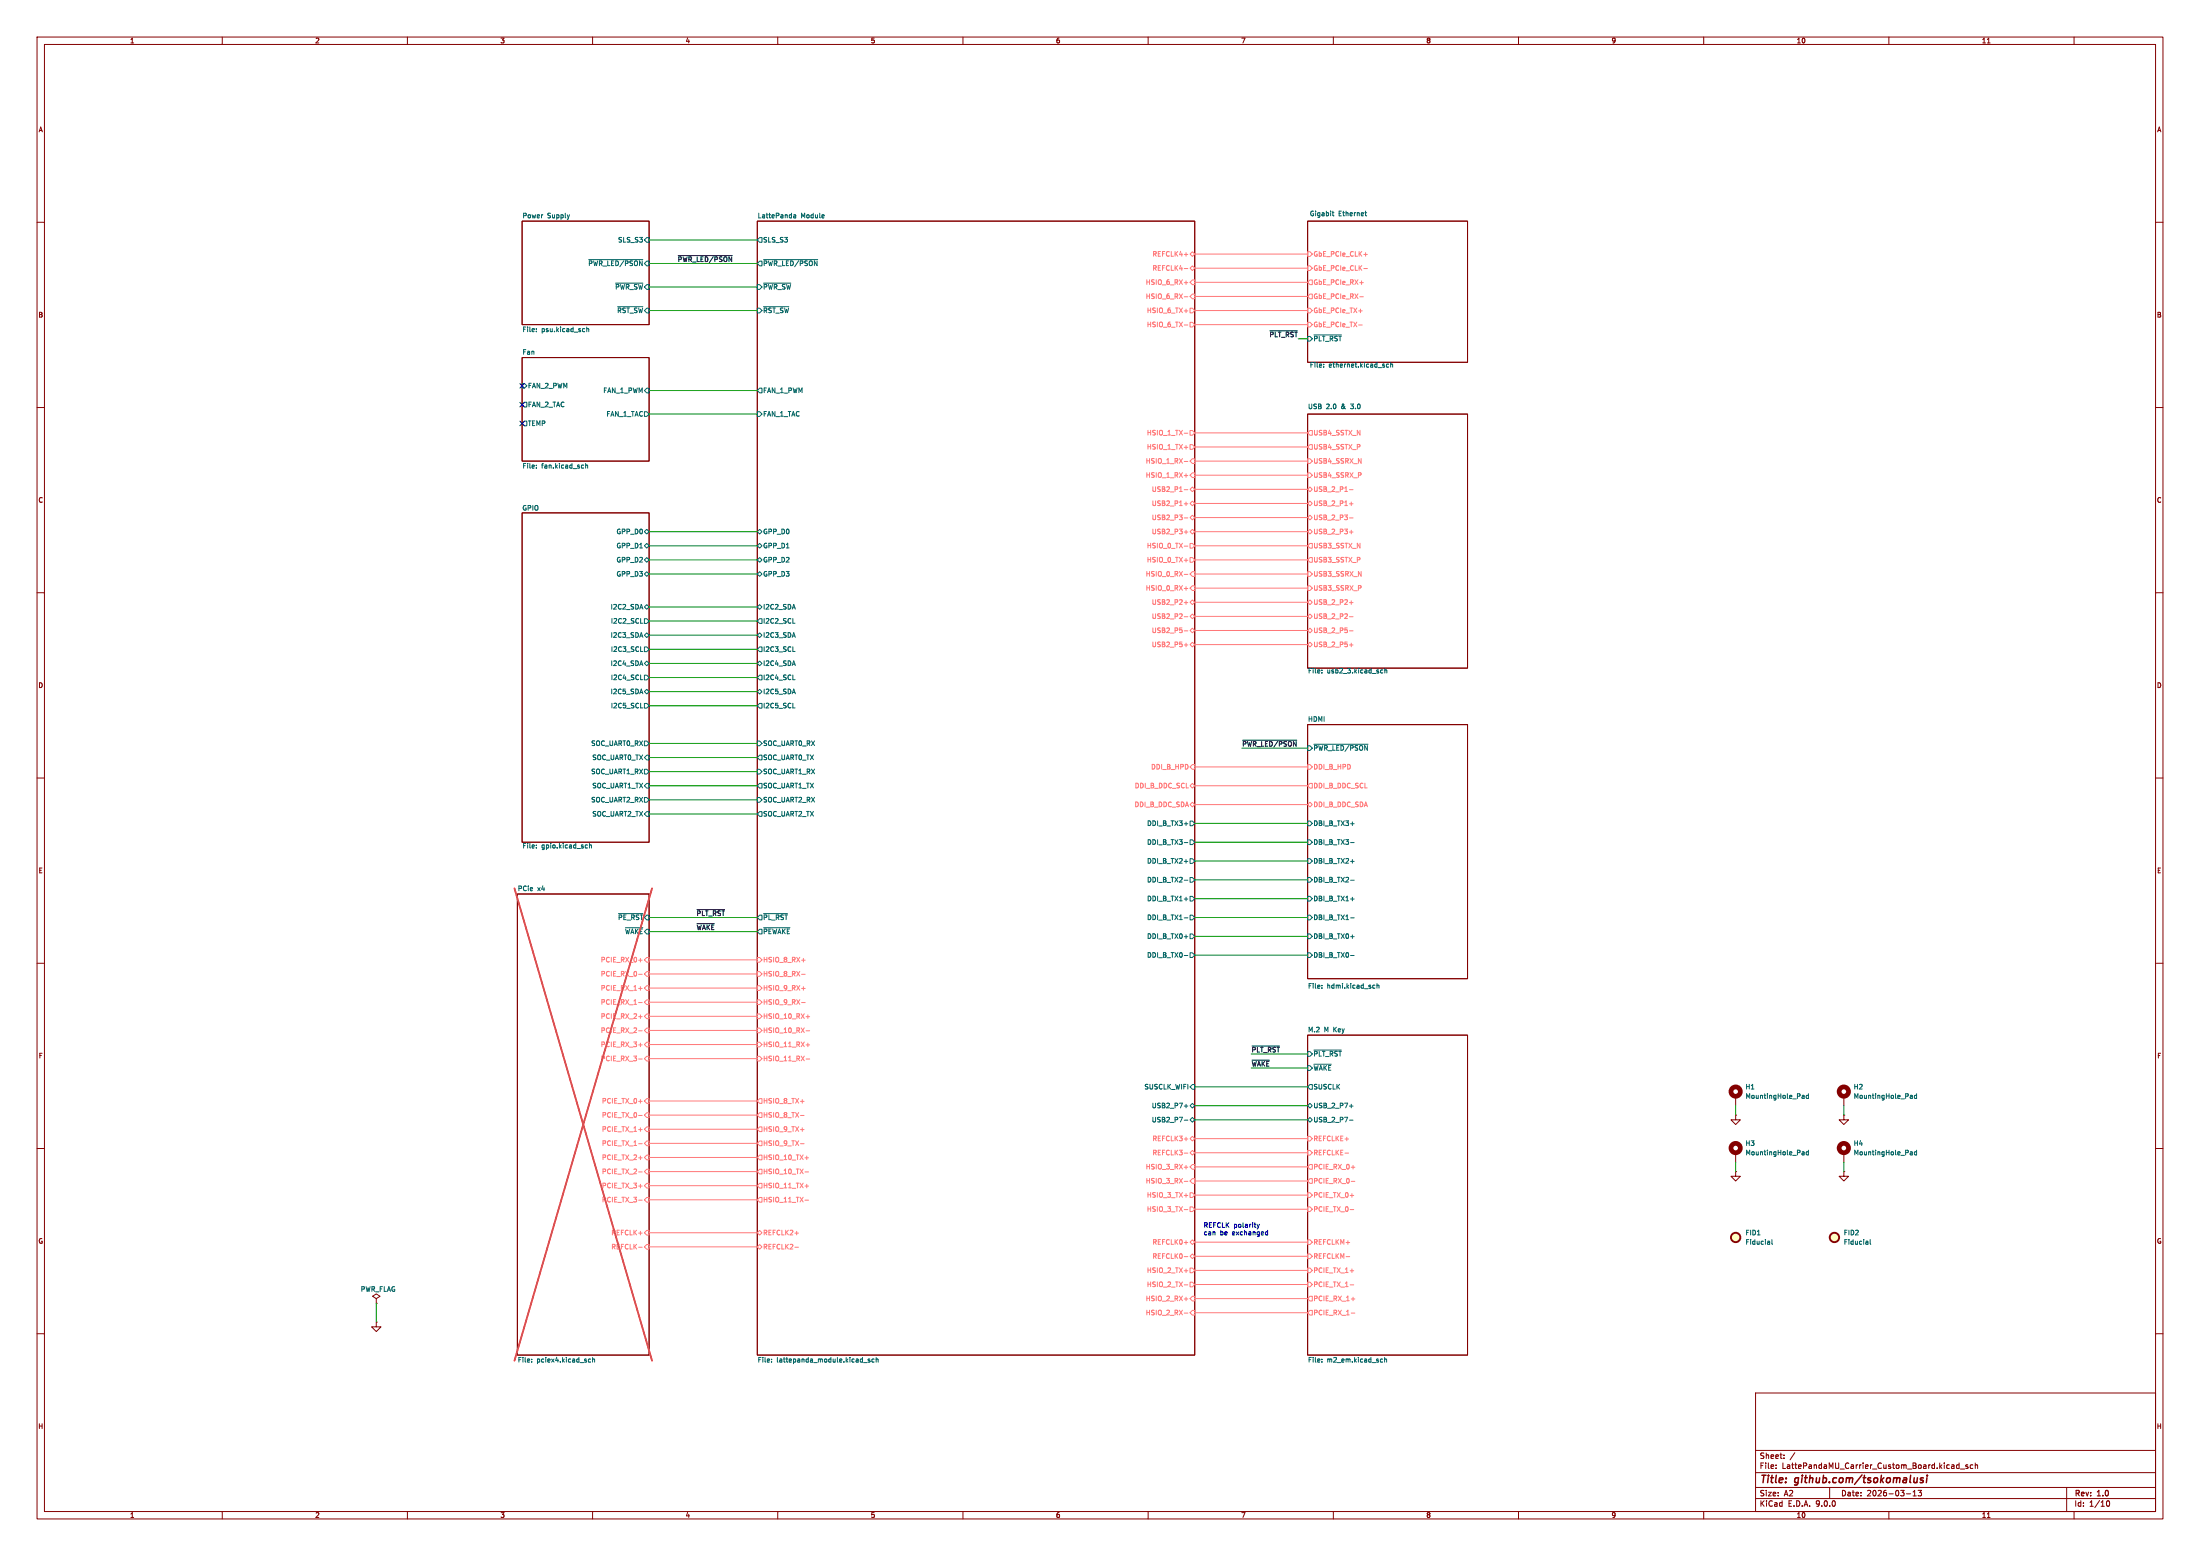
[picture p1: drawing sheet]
(kicad_sch
 (version 20250114)
 (generator "eeschema")
 (generator_version "9.0")
 (paper "A2")
 (title_block
  (title "github.com/tsokomalusi")
  (date "2026-03-13")
  (rev "1.0"))
 (lib_symbols
  (symbol "Mechanical:Fiducial" (exclude_from_sim yes) (in_bom no) (on_board yes)
   (property "Reference" "FID" (at 0 5.08 0) (effects (font (size 1.27 1.27))))
   (property "Value" "Fiducial" (at 0 3.175 0) (effects (font (size 1.27 1.27))))
   (property "Footprint" "" (at 0 0 0) (effects (font (size 1.27 1.27)) (hide yes)))
   (property "Datasheet" "~" (at 0 0 0) (effects (font (size 1.27 1.27)) (hide yes)))
   (property "Description" "Fiducial Marker" (at 0 0 0) (effects (font (size 1.27 1.27)) (hide yes)))
   (symbol "Fiducial_0_1"
    (circle (center 0 0) (radius 1.27) (stroke (width 0.508) (type default)) (fill (type background))))
   (embedded_fonts no))
  (symbol "Mechanical:MountingHole_Pad"
   (pin_numbers (hide yes))
   (pin_names
    (offset 1.016) (hide yes)) (exclude_from_sim yes) (in_bom no) (on_board yes)
   (property "Reference" "H" (at 0 6.35 0) (effects (font (size 1.27 1.27))))
   (property "Value" "MountingHole_Pad" (at 0 4.445 0) (effects (font (size 1.27 1.27))))
   (property "Footprint" "" (at 0 0 0) (effects (font (size 1.27 1.27)) (hide yes)))
   (property "Datasheet" "~" (at 0 0 0) (effects (font (size 1.27 1.27)) (hide yes)))
   (property "Description" "Mounting Hole with connection" (at 0 0 0) (effects (font (size 1.27 1.27)) (hide yes)))
   (symbol "MountingHole_Pad_0_1"
    (circle (center 0 1.27) (radius 1.27) (stroke (width 1.27) (type default)) (fill (type none))))
   (symbol "MountingHole_Pad_1_1"
    (pin input line (at 0 -2.54 90) (length 2.54) (name "1" (effects (font (size 1.27 1.27)))) (number "1" (effects (font (size 1.27 1.27))))))
   (embedded_fonts no))
  (symbol "power:GND"
   (power)
   (pin_numbers (hide yes))
   (pin_names
    (offset 0) (hide yes)) (exclude_from_sim no) (in_bom yes) (on_board yes)
   (property "Reference" "#PWR" (at 0 -6.35 0) (effects (font (size 1.27 1.27)) (hide yes)))
   (property "Value" "GND" (at 0 -3.81 0) (effects (font (size 1.27 1.27))))
   (property "Footprint" "" (at 0 0 0) (effects (font (size 1.27 1.27)) (hide yes)))
   (property "Datasheet" "" (at 0 0 0) (effects (font (size 1.27 1.27)) (hide yes)))
   (property "Description" "Power symbol creates a global label with name \"GND\" , ground" (at 0 0 0) (effects (font (size 1.27 1.27)) (hide yes)))
   (symbol "GND_0_1"
    (polyline (pts (xy 0 0) (xy 0 -1.27) (xy 1.27 -1.27) (xy 0 -2.54) (xy -1.27 -1.27) (xy 0 -1.27)) (stroke (width 0) (type default)) (fill (type none))))
   (symbol "GND_1_1"
    (pin power_in line (at 0 0 270) (length 0) (name "~" (effects (font (size 1.27 1.27)))) (number "1" (effects (font (size 1.27 1.27))))))
   (embedded_fonts no))
  (symbol "power:PWR_FLAG"
   (power)
   (pin_numbers (hide yes))
   (pin_names
    (offset 0) (hide yes)) (exclude_from_sim no) (in_bom yes) (on_board yes)
   (property "Reference" "#FLG" (at 0 1.905 0) (effects (font (size 1.27 1.27)) (hide yes)))
   (property "Value" "PWR_FLAG" (at 0 3.81 0) (effects (font (size 1.27 1.27))))
   (property "Footprint" "" (at 0 0 0) (effects (font (size 1.27 1.27)) (hide yes)))
   (property "Datasheet" "~" (at 0 0 0) (effects (font (size 1.27 1.27)) (hide yes)))
   (property "Description" "Special symbol for telling ERC where power comes from" (at 0 0 0) (effects (font (size 1.27 1.27)) (hide yes)))
   (symbol "PWR_FLAG_0_0"
    (pin power_out line (at 0 0 90) (length 0) (name "~" (effects (font (size 1.27 1.27)))) (number "1" (effects (font (size 1.27 1.27))))))
   (symbol "PWR_FLAG_0_1"
    (polyline (pts (xy 0 0) (xy 0 1.27) (xy -1.016 1.905) (xy 0 2.54) (xy 1.016 1.905) (xy 0 1.27)) (stroke (width 0) (type default)) (fill (type none))))
   (embedded_fonts no)))
 (text "REFCLK polarity \ncan be exchanged "
  (exclude_from_sim no)
  (at 324.866 333.756 0)
  (effects (font (size 1.27 1.27)) (justify left bottom)))
 (no_connect
  (at 140.97 104.14))
 (no_connect
  (at 140.97 109.22))
 (no_connect
  (at 140.97 114.3))
 (wire
  (pts (xy 322.58 68.58) (xy 353.06 68.58))
  (stroke (width 0) (type default)))
 (wire
  (pts (xy 175.26 64.77) (xy 204.47 64.77))
  (stroke (width 0) (type default)))
 (wire
  (pts (xy 322.58 162.56) (xy 353.06 162.56))
  (stroke (width 0) (type default)))
 (wire
  (pts (xy 322.58 227.33) (xy 353.06 227.33))
  (stroke (width 0) (type default)))
 (wire
  (pts (xy 335.28 201.93) (xy 353.06 201.93))
  (stroke (width 0) (type default)))
 (wire
  (pts (xy 322.58 307.34) (xy 353.06 307.34))
  (stroke (width 0) (type default)))
 (wire
  (pts (xy 175.26 167.64) (xy 204.47 167.64))
  (stroke (width 0) (type default)))
 (wire
  (pts (xy 468.63 313.69) (xy 468.63 316.23))
  (stroke (width 0) (type default)))
 (wire
  (pts (xy 322.58 326.39) (xy 353.06 326.39))
  (stroke (width 0) (type default)))
 (wire
  (pts (xy 175.26 300.99) (xy 204.47 300.99))
  (stroke (width 0) (type default)))
 (wire
  (pts (xy 175.26 323.85) (xy 204.47 323.85))
  (stroke (width 0) (type default)))
 (wire
  (pts (xy 175.26 312.42) (xy 204.47 312.42))
  (stroke (width 0) (type default)))
 (wire
  (pts (xy 322.58 302.26) (xy 353.06 302.26))
  (stroke (width 0) (type default)))
 (wire
  (pts (xy 322.58 116.84) (xy 353.06 116.84))
  (stroke (width 0) (type default)))
 (wire
  (pts (xy 175.26 251.46) (xy 204.47 251.46))
  (stroke (width 0) (type default)))
 (wire
  (pts (xy 322.58 135.89) (xy 353.06 135.89))
  (stroke (width 0) (type default)))
 (wire
  (pts (xy 175.26 151.13) (xy 204.47 151.13))
  (stroke (width 0) (type default)))
 (wire
  (pts (xy 322.58 298.45) (xy 353.06 298.45))
  (stroke (width 0) (type default)))
 (wire
  (pts (xy 175.26 208.28) (xy 204.47 208.28))
  (stroke (width 0) (type default)))
 (wire
  (pts (xy 497.84 298.45) (xy 497.84 300.99))
  (stroke (width 0) (type default)))
 (wire
  (pts (xy 322.58 76.2) (xy 353.06 76.2))
  (stroke (width 0) (type default)))
 (wire
  (pts (xy 101.6 351.79) (xy 101.6 356.87))
  (stroke (width 0) (type default)))
 (wire
  (pts (xy 497.84 313.69) (xy 497.84 316.23))
  (stroke (width 0) (type default)))
 (wire
  (pts (xy 175.26 77.47) (xy 204.47 77.47))
  (stroke (width 0) (type default)))
 (wire
  (pts (xy 175.26 262.89) (xy 204.47 262.89))
  (stroke (width 0) (type default)))
 (wire
  (pts (xy 322.58 339.09) (xy 353.06 339.09))
  (stroke (width 0) (type default)))
 (wire
  (pts (xy 175.26 316.23) (xy 204.47 316.23))
  (stroke (width 0) (type default)))
 (wire
  (pts (xy 175.26 266.7) (xy 204.47 266.7))
  (stroke (width 0) (type default)))
 (wire
  (pts (xy 322.58 143.51) (xy 353.06 143.51))
  (stroke (width 0) (type default)))
 (wire
  (pts (xy 322.58 120.65) (xy 353.06 120.65))
  (stroke (width 0) (type default)))
 (wire
  (pts (xy 175.26 111.76) (xy 204.47 111.76))
  (stroke (width 0) (type default)))
 (wire
  (pts (xy 322.58 350.52) (xy 353.06 350.52))
  (stroke (width 0) (type default)))
 (wire
  (pts (xy 322.58 335.28) (xy 353.06 335.28))
  (stroke (width 0) (type default)))
 (wire
  (pts (xy 175.26 190.5) (xy 204.47 190.5))
  (stroke (width 0) (type default)))
 (wire
  (pts (xy 322.58 158.75) (xy 353.06 158.75))
  (stroke (width 0) (type default)))
 (wire
  (pts (xy 468.63 298.45) (xy 468.63 300.99))
  (stroke (width 0) (type default)))
 (wire
  (pts (xy 175.26 154.94) (xy 204.47 154.94))
  (stroke (width 0) (type default)))
 (wire
  (pts (xy 175.26 182.88) (xy 204.47 182.88))
  (stroke (width 0) (type default)))
 (wire
  (pts (xy 175.26 83.82) (xy 204.47 83.82))
  (stroke (width 0) (type default)))
 (wire
  (pts (xy 175.26 281.94) (xy 204.47 281.94))
  (stroke (width 0) (type default)))
 (wire
  (pts (xy 322.58 170.18) (xy 353.06 170.18))
  (stroke (width 0) (type default)))
 (wire
  (pts (xy 322.58 257.81) (xy 353.06 257.81))
  (stroke (width 0) (type default)))
 (wire
  (pts (xy 322.58 139.7) (xy 353.06 139.7))
  (stroke (width 0) (type default)))
 (wire
  (pts (xy 322.58 242.57) (xy 353.06 242.57))
  (stroke (width 0) (type default)))
 (wire
  (pts (xy 175.26 219.71) (xy 204.47 219.71))
  (stroke (width 0) (type default)))
 (wire
  (pts (xy 322.58 166.37) (xy 353.06 166.37))
  (stroke (width 0) (type default)))
 (wire
  (pts (xy 322.58 72.39) (xy 353.06 72.39))
  (stroke (width 0) (type default)))
 (wire
  (pts (xy 175.26 163.83) (xy 204.47 163.83))
  (stroke (width 0) (type default)))
 (wire
  (pts (xy 175.26 204.47) (xy 204.47 204.47))
  (stroke (width 0) (type default)))
 (wire
  (pts (xy 322.58 83.82) (xy 353.06 83.82))
  (stroke (width 0) (type default)))
 (wire
  (pts (xy 322.58 322.58) (xy 353.06 322.58))
  (stroke (width 0) (type default)))
 (wire
  (pts (xy 175.26 212.09) (xy 204.47 212.09))
  (stroke (width 0) (type default)))
 (wire
  (pts (xy 175.26 336.55) (xy 204.47 336.55))
  (stroke (width 0) (type default)))
 (wire
  (pts (xy 322.58 311.15) (xy 353.06 311.15))
  (stroke (width 0) (type default)))
 (wire
  (pts (xy 175.26 143.51) (xy 204.47 143.51))
  (stroke (width 0) (type default)))
 (wire
  (pts (xy 322.58 207.01) (xy 353.06 207.01))
  (stroke (width 0) (type default)))
 (wire
  (pts (xy 322.58 151.13) (xy 353.06 151.13))
  (stroke (width 0) (type default)))
 (wire
  (pts (xy 322.58 247.65) (xy 353.06 247.65))
  (stroke (width 0) (type default)))
 (wire
  (pts (xy 337.82 284.48) (xy 353.06 284.48))
  (stroke (width 0) (type default)))
 (wire
  (pts (xy 322.58 212.09) (xy 353.06 212.09))
  (stroke (width 0) (type default)))
 (wire
  (pts (xy 175.26 186.69) (xy 204.47 186.69))
  (stroke (width 0) (type default)))
 (wire
  (pts (xy 175.26 179.07) (xy 204.47 179.07))
  (stroke (width 0) (type default)))
 (wire
  (pts (xy 175.26 270.51) (xy 204.47 270.51))
  (stroke (width 0) (type default)))
 (wire
  (pts (xy 322.58 132.08) (xy 353.06 132.08))
  (stroke (width 0) (type default)))
 (wire
  (pts (xy 350.52 91.44) (xy 353.06 91.44))
  (stroke (width 0) (type default)))
 (wire
  (pts (xy 175.26 259.08) (xy 204.47 259.08))
  (stroke (width 0) (type default)))
 (wire
  (pts (xy 322.58 314.96) (xy 353.06 314.96))
  (stroke (width 0) (type default)))
 (wire
  (pts (xy 175.26 105.41) (xy 204.47 105.41))
  (stroke (width 0) (type default)))
 (wire
  (pts (xy 322.58 346.71) (xy 353.06 346.71))
  (stroke (width 0) (type default)))
 (wire
  (pts (xy 322.58 318.77) (xy 353.06 318.77))
  (stroke (width 0) (type default)))
 (wire
  (pts (xy 322.58 154.94) (xy 353.06 154.94))
  (stroke (width 0) (type default)))
 (wire
  (pts (xy 322.58 237.49) (xy 353.06 237.49))
  (stroke (width 0) (type default)))
 (wire
  (pts (xy 175.26 247.65) (xy 204.47 247.65))
  (stroke (width 0) (type default)))
 (wire
  (pts (xy 175.26 274.32) (xy 204.47 274.32))
  (stroke (width 0) (type default)))
 (wire
  (pts (xy 175.26 278.13) (xy 204.47 278.13))
  (stroke (width 0) (type default)))
 (wire
  (pts (xy 322.58 147.32) (xy 353.06 147.32))
  (stroke (width 0) (type default)))
 (wire
  (pts (xy 322.58 87.63) (xy 353.06 87.63))
  (stroke (width 0) (type default)))
 (wire
  (pts (xy 175.26 320.04) (xy 204.47 320.04))
  (stroke (width 0) (type default)))
 (wire
  (pts (xy 175.26 171.45) (xy 204.47 171.45))
  (stroke (width 0) (type default)))
 (wire
  (pts (xy 175.26 285.75) (xy 204.47 285.75))
  (stroke (width 0) (type default)))
 (wire
  (pts (xy 175.26 71.12) (xy 204.47 71.12))
  (stroke (width 0) (type default)))
 (wire
  (pts (xy 322.58 252.73) (xy 353.06 252.73))
  (stroke (width 0) (type default)))
 (wire
  (pts (xy 322.58 124.46) (xy 353.06 124.46))
  (stroke (width 0) (type default)))
 (wire
  (pts (xy 175.26 304.8) (xy 204.47 304.8))
  (stroke (width 0) (type default)))
 (wire
  (pts (xy 322.58 217.17) (xy 353.06 217.17))
  (stroke (width 0) (type default)))
 (wire
  (pts (xy 322.58 80.01) (xy 353.06 80.01))
  (stroke (width 0) (type default)))
 (wire
  (pts (xy 322.58 354.33) (xy 353.06 354.33))
  (stroke (width 0) (type default)))
 (wire
  (pts (xy 175.26 215.9) (xy 204.47 215.9))
  (stroke (width 0) (type default)))
 (wire
  (pts (xy 322.58 293.37) (xy 353.06 293.37))
  (stroke (width 0) (type default)))
 (wire
  (pts (xy 175.26 297.18) (xy 204.47 297.18))
  (stroke (width 0) (type default)))
 (wire
  (pts (xy 175.26 175.26) (xy 204.47 175.26))
  (stroke (width 0) (type default)))
 (wire
  (pts (xy 175.26 332.74) (xy 204.47 332.74))
  (stroke (width 0) (type default)))
 (wire
  (pts (xy 322.58 342.9) (xy 353.06 342.9))
  (stroke (width 0) (type default)))
 (wire
  (pts (xy 322.58 232.41) (xy 353.06 232.41))
  (stroke (width 0) (type default)))
 (wire
  (pts (xy 322.58 173.99) (xy 353.06 173.99))
  (stroke (width 0) (type default)))
 (wire
  (pts (xy 337.82 288.29) (xy 353.06 288.29))
  (stroke (width 0) (type default)))
 (wire
  (pts (xy 175.26 147.32) (xy 204.47 147.32))
  (stroke (width 0) (type default)))
 (wire
  (pts (xy 322.58 222.25) (xy 353.06 222.25))
  (stroke (width 0) (type default)))
 (wire
  (pts (xy 175.26 200.66) (xy 204.47 200.66))
  (stroke (width 0) (type default)))
 (wire
  (pts (xy 322.58 128.27) (xy 353.06 128.27))
  (stroke (width 0) (type default)))
 (wire
  (pts (xy 175.26 308.61) (xy 204.47 308.61))
  (stroke (width 0) (type default)))
 (label "~{WAKE}"
  (at 187.96 251.46 0)
  (effects (font (size 1.27 1.27)) (justify left bottom)))
 (label "~{PLT_RST}"
  (at 187.96 247.65 0)
  (effects (font (size 1.27 1.27)) (justify left bottom)))
 (label "~{PLT_RST}"
  (at 337.82 284.48 0)
  (effects (font (size 1.27 1.27)) (justify left bottom)))
 (label "~{PWR_LED{slash}PSON}"
  (at 335.28 201.93 0)
  (effects (font (size 1.27 1.27)) (justify left bottom)))
 (label "~{PLT_RST}"
  (at 350.52 91.44 180)
  (effects (font (size 1.27 1.27)) (justify right bottom)))
 (label "~{PWR_LED{slash}PSON}"
  (at 182.88 71.12 0)
  (effects (font (size 1.27 1.27)) (justify left bottom)))
 (label "~{WAKE}"
  (at 337.82 288.29 0)
  (effects (font (size 1.27 1.27)) (justify left bottom)))
 (symbol
  (lib_id "Mechanical:MountingHole_Pad")
  (at 468.63 311.15 0)
  (unit 1)
  (exclude_from_sim yes)
  (in_bom no)
  (on_board yes)
  (dnp no)
  (fields_autoplaced yes)
  (property "Reference" "H3" (at 471.17 308.6099 0) (effects (font (size 1.27 1.27)) (justify left)))
  (property "Value" "MountingHole_Pad" (at 471.17 311.1499 0) (effects (font (size 1.27 1.27)) (justify left)))
  (property "Footprint" "A_HDJ_Library:MountingHole_3.2mm_M3_Pad_Via" (at 468.63 311.15 0) (effects (font (size 1.27 1.27)) (hide yes)))
  (property "Datasheet" "~" (at 468.63 311.15 0) (effects (font (size 1.27 1.27)) (hide yes)))
  (property "Description" "Mounting Hole with connection" (at 468.63 311.15 0) (effects (font (size 1.27 1.27)) (hide yes)))
  (pin "1"))
 (symbol
  (lib_id "power:PWR_FLAG")
  (at 101.6 351.79 0)
  (unit 1)
  (exclude_from_sim no)
  (in_bom yes)
  (on_board yes)
  (dnp no)
  (property "Reference" "#FLG013" (at 101.6 349.885 0) (effects (font (size 1.27 1.27)) (hide yes)))
  (property "Value" "PWR_FLAG" (at 102.108 347.98 0) (effects (font (size 1.27 1.27))))
  (property "Footprint" "" (at 101.6 351.79 0) (effects (font (size 1.27 1.27)) (hide yes)))
  (property "Datasheet" "~" (at 101.6 351.79 0) (effects (font (size 1.27 1.27)) (hide yes)))
  (property "Description" "Special symbol for telling ERC where power comes from" (at 101.6 351.79 0) (effects (font (size 1.27 1.27)) (hide yes)))
  (pin "1"))
 (symbol
  (lib_id "power:GND")
  (at 468.63 300.99 0)
  (unit 1)
  (exclude_from_sim no)
  (in_bom yes)
  (on_board yes)
  (dnp no)
  (fields_autoplaced yes)
  (property "Reference" "#PWR01" (at 468.63 307.34 0) (effects (font (size 1.27 1.27)) (hide yes)))
  (property "Value" "GND" (at 468.63 306.07 0) (effects (font (size 1.27 1.27)) (hide yes)))
  (property "Footprint" "" (at 468.63 300.99 0) (effects (font (size 1.27 1.27)) (hide yes)))
  (property "Datasheet" "" (at 468.63 300.99 0) (effects (font (size 1.27 1.27)) (hide yes)))
  (property "Description" "Power symbol creates a global label with name \"GND\" , ground" (at 468.63 300.99 0) (effects (font (size 1.27 1.27)) (hide yes)))
  (pin "1"))
 (symbol
  (lib_id "power:GND")
  (at 468.63 316.23 0)
  (unit 1)
  (exclude_from_sim no)
  (in_bom yes)
  (on_board yes)
  (dnp no)
  (fields_autoplaced yes)
  (property "Reference" "#PWR03" (at 468.63 322.58 0) (effects (font (size 1.27 1.27)) (hide yes)))
  (property "Value" "GND" (at 468.63 321.31 0) (effects (font (size 1.27 1.27)) (hide yes)))
  (property "Footprint" "" (at 468.63 316.23 0) (effects (font (size 1.27 1.27)) (hide yes)))
  (property "Datasheet" "" (at 468.63 316.23 0) (effects (font (size 1.27 1.27)) (hide yes)))
  (property "Description" "Power symbol creates a global label with name \"GND\" , ground" (at 468.63 316.23 0) (effects (font (size 1.27 1.27)) (hide yes)))
  (pin "1"))
 (symbol
  (lib_id "Mechanical:MountingHole_Pad")
  (at 497.84 311.15 0)
  (unit 1)
  (exclude_from_sim yes)
  (in_bom no)
  (on_board yes)
  (dnp no)
  (fields_autoplaced yes)
  (property "Reference" "H4" (at 500.38 308.6099 0) (effects (font (size 1.27 1.27)) (justify left)))
  (property "Value" "MountingHole_Pad" (at 500.38 311.1499 0) (effects (font (size 1.27 1.27)) (justify left)))
  (property "Footprint" "A_HDJ_Library:MountingHole_3.2mm_M3_Pad_Via" (at 497.84 311.15 0) (effects (font (size 1.27 1.27)) (hide yes)))
  (property "Datasheet" "~" (at 497.84 311.15 0) (effects (font (size 1.27 1.27)) (hide yes)))
  (property "Description" "Mounting Hole with connection" (at 497.84 311.15 0) (effects (font (size 1.27 1.27)) (hide yes)))
  (pin "1"))
 (symbol
  (lib_id "power:GND")
  (at 497.84 316.23 0)
  (unit 1)
  (exclude_from_sim no)
  (in_bom yes)
  (on_board yes)
  (dnp no)
  (fields_autoplaced yes)
  (property "Reference" "#PWR04" (at 497.84 322.58 0) (effects (font (size 1.27 1.27)) (hide yes)))
  (property "Value" "GND" (at 497.84 321.31 0) (effects (font (size 1.27 1.27)) (hide yes)))
  (property "Footprint" "" (at 497.84 316.23 0) (effects (font (size 1.27 1.27)) (hide yes)))
  (property "Datasheet" "" (at 497.84 316.23 0) (effects (font (size 1.27 1.27)) (hide yes)))
  (property "Description" "Power symbol creates a global label with name \"GND\" , ground" (at 497.84 316.23 0) (effects (font (size 1.27 1.27)) (hide yes)))
  (pin "1"))
 (symbol
  (lib_id "Mechanical:MountingHole_Pad")
  (at 468.63 295.91 0)
  (unit 1)
  (exclude_from_sim yes)
  (in_bom no)
  (on_board yes)
  (dnp no)
  (fields_autoplaced yes)
  (property "Reference" "H1" (at 471.17 293.3699 0) (effects (font (size 1.27 1.27)) (justify left)))
  (property "Value" "MountingHole_Pad" (at 471.17 295.9099 0) (effects (font (size 1.27 1.27)) (justify left)))
  (property "Footprint" "A_HDJ_Library:MountingHole_3.2mm_M3_Pad_Via" (at 468.63 295.91 0) (effects (font (size 1.27 1.27)) (hide yes)))
  (property "Datasheet" "~" (at 468.63 295.91 0) (effects (font (size 1.27 1.27)) (hide yes)))
  (property "Description" "Mounting Hole with connection" (at 468.63 295.91 0) (effects (font (size 1.27 1.27)) (hide yes)))
  (pin "1"))
 (symbol
  (lib_id "Mechanical:Fiducial")
  (at 468.63 334.01 0)
  (unit 1)
  (exclude_from_sim yes)
  (in_bom no)
  (on_board yes)
  (dnp no)
  (fields_autoplaced yes)
  (property "Reference" "FID1" (at 471.17 332.7399 0) (effects (font (size 1.27 1.27)) (justify left)))
  (property "Value" "Fiducial" (at 471.17 335.2799 0) (effects (font (size 1.27 1.27)) (justify left)))
  (property "Footprint" "A_HDJ_Library:Fiducial_0.5mm_Mask1mm" (at 468.63 334.01 0) (effects (font (size 1.27 1.27)) (hide yes)))
  (property "Datasheet" "~" (at 468.63 334.01 0) (effects (font (size 1.27 1.27)) (hide yes)))
  (property "Description" "Fiducial Marker" (at 468.63 334.01 0) (effects (font (size 1.27 1.27)) (hide yes))))
 (symbol
  (lib_id "power:GND")
  (at 101.6 356.87 0)
  (unit 1)
  (exclude_from_sim no)
  (in_bom yes)
  (on_board yes)
  (dnp no)
  (fields_autoplaced yes)
  (property "Reference" "#PWR0111" (at 101.6 363.22 0) (effects (font (size 1.27 1.27)) (hide yes)))
  (property "Value" "GND" (at 101.6 361.95 0) (effects (font (size 1.27 1.27)) (hide yes)))
  (property "Footprint" "" (at 101.6 356.87 0) (effects (font (size 1.27 1.27)) (hide yes)))
  (property "Datasheet" "" (at 101.6 356.87 0) (effects (font (size 1.27 1.27)) (hide yes)))
  (property "Description" "Power symbol creates a global label with name \"GND\" , ground" (at 101.6 356.87 0) (effects (font (size 1.27 1.27)) (hide yes)))
  (pin "1"))
 (symbol
  (lib_id "power:GND")
  (at 497.84 300.99 0)
  (unit 1)
  (exclude_from_sim no)
  (in_bom yes)
  (on_board yes)
  (dnp no)
  (fields_autoplaced yes)
  (property "Reference" "#PWR02" (at 497.84 307.34 0) (effects (font (size 1.27 1.27)) (hide yes)))
  (property "Value" "GND" (at 497.84 306.07 0) (effects (font (size 1.27 1.27)) (hide yes)))
  (property "Footprint" "" (at 497.84 300.99 0) (effects (font (size 1.27 1.27)) (hide yes)))
  (property "Datasheet" "" (at 497.84 300.99 0) (effects (font (size 1.27 1.27)) (hide yes)))
  (property "Description" "Power symbol creates a global label with name \"GND\" , ground" (at 497.84 300.99 0) (effects (font (size 1.27 1.27)) (hide yes)))
  (pin "1"))
 (symbol
  (lib_id "Mechanical:MountingHole_Pad")
  (at 497.84 295.91 0)
  (unit 1)
  (exclude_from_sim yes)
  (in_bom no)
  (on_board yes)
  (dnp no)
  (fields_autoplaced yes)
  (property "Reference" "H2" (at 500.38 293.3699 0) (effects (font (size 1.27 1.27)) (justify left)))
  (property "Value" "MountingHole_Pad" (at 500.38 295.9099 0) (effects (font (size 1.27 1.27)) (justify left)))
  (property "Footprint" "A_HDJ_Library:MountingHole_3.2mm_M3_Pad_Via" (at 497.84 295.91 0) (effects (font (size 1.27 1.27)) (hide yes)))
  (property "Datasheet" "~" (at 497.84 295.91 0) (effects (font (size 1.27 1.27)) (hide yes)))
  (property "Description" "Mounting Hole with connection" (at 497.84 295.91 0) (effects (font (size 1.27 1.27)) (hide yes)))
  (pin "1"))
 (symbol
  (lib_id "Mechanical:Fiducial")
  (at 495.3 334.01 0)
  (unit 1)
  (exclude_from_sim yes)
  (in_bom no)
  (on_board yes)
  (dnp no)
  (fields_autoplaced yes)
  (property "Reference" "FID2" (at 497.705 332.7399 0) (effects (font (size 1.27 1.27)) (justify left)))
  (property "Value" "Fiducial" (at 497.705 335.2799 0) (effects (font (size 1.27 1.27)) (justify left)))
  (property "Footprint" "A_HDJ_Library:Fiducial_0.5mm_Mask1mm" (at 495.3 334.01 0) (effects (font (size 1.27 1.27)) (hide yes)))
  (property "Datasheet" "~" (at 495.3 334.01 0) (effects (font (size 1.27 1.27)) (hide yes)))
  (property "Description" "Fiducial Marker" (at 495.3 334.01 0) (effects (font (size 1.27 1.27)) (hide yes))))
 (sheet
  (at 353.06 195.58)
  (size 43.18 68.58)
  (exclude_from_sim no)
  (in_bom yes)
  (on_board yes)
  (dnp no)
  (stroke (width 0.1524) (type solid))
  (fill (color 0 0 0 0.0000))
  (property "Sheetname" "HDMI" (at 353.06 194.8684 0) (effects (font (size 1.27 1.27)) (justify left bottom)))
  (property "Sheetfile" "hdmi.kicad_sch" (at 353.06 265.43 0) (effects (font (size 1.27 1.27)) (justify left top)))
  (pin "DBI_B_TX0+" input (at 353.06 252.73 180) (effects (font (size 1.27 1.27)) (justify left)))
  (pin "DBI_B_TX0-" input (at 353.06 257.81 180) (effects (font (size 1.27 1.27)) (justify left)))
  (pin "DBI_B_TX1+" input (at 353.06 242.57 180) (effects (font (size 1.27 1.27)) (justify left)))
  (pin "DBI_B_TX1-" input (at 353.06 247.65 180) (effects (font (size 1.27 1.27)) (justify left)))
  (pin "DBI_B_TX2+" input (at 353.06 232.41 180) (effects (font (size 1.27 1.27)) (justify left)))
  (pin "DBI_B_TX2-" input (at 353.06 237.49 180) (effects (font (size 1.27 1.27)) (justify left)))
  (pin "DBI_B_TX3+" input (at 353.06 222.25 180) (effects (font (size 1.27 1.27)) (justify left)))
  (pin "DBI_B_TX3-" input (at 353.06 227.33 180) (effects (font (size 1.27 1.27)) (justify left)))
  (pin "DDI_B_DDC_SCL" output (at 353.06 212.09 180) (effects (font (size 1.27 1.27)) (justify left)))
  (pin "DDI_B_DDC_SDA" bidirectional (at 353.06 217.17 180) (effects (font (size 1.27 1.27)) (justify left)))
  (pin "DDI_B_HPD" input (at 353.06 207.01 180) (effects (font (size 1.27 1.27)) (justify left)))
  (pin "~{PWR_LED{slash}PSON}" input (at 353.06 201.93 180) (effects (font (size 1.27 1.27)) (justify left))))
 (sheet
  (at 204.47 59.69)
  (size 118.11 306.07)
  (exclude_from_sim no)
  (in_bom yes)
  (on_board yes)
  (dnp no)
  (fields_autoplaced yes)
  (stroke (width 0.1524) (type solid))
  (fill (color 0 0 0 0.0000))
  (property "Sheetname" "LattePanda Module" (at 204.47 58.9784 0) (effects (font (size 1.27 1.27)) (justify left bottom)))
  (property "Sheetfile" "lattepanda_module.kicad_sch" (at 204.47 366.3446 0) (effects (font (size 1.27 1.27)) (justify left top)))
  (pin "DDI_B_DDC_SCL" bidirectional (at 322.58 212.09 0) (effects (font (size 1.27 1.27)) (justify right)))
  (pin "DDI_B_DDC_SDA" bidirectional (at 322.58 217.17 0) (effects (font (size 1.27 1.27)) (justify right)))
  (pin "DDI_B_HPD" input (at 322.58 207.01 0) (effects (font (size 1.27 1.27)) (justify right)))
  (pin "DDI_B_TX0+" output (at 322.58 252.73 0) (effects (font (size 1.27 1.27)) (justify right)))
  (pin "DDI_B_TX0-" output (at 322.58 257.81 0) (effects (font (size 1.27 1.27)) (justify right)))
  (pin "DDI_B_TX1+" output (at 322.58 242.57 0) (effects (font (size 1.27 1.27)) (justify right)))
  (pin "DDI_B_TX1-" output (at 322.58 247.65 0) (effects (font (size 1.27 1.27)) (justify right)))
  (pin "DDI_B_TX2+" output (at 322.58 232.41 0) (effects (font (size 1.27 1.27)) (justify right)))
  (pin "DDI_B_TX2-" output (at 322.58 237.49 0) (effects (font (size 1.27 1.27)) (justify right)))
  (pin "DDI_B_TX3+" output (at 322.58 222.25 0) (effects (font (size 1.27 1.27)) (justify right)))
  (pin "DDI_B_TX3-" output (at 322.58 227.33 0) (effects (font (size 1.27 1.27)) (justify right)))
  (pin "FAN_1_PWM" output (at 204.47 105.41 180) (effects (font (size 1.27 1.27)) (justify left)))
  (pin "FAN_1_TAC" input (at 204.47 111.76 180) (effects (font (size 1.27 1.27)) (justify left)))
  (pin "GPP_D0" bidirectional (at 204.47 143.51 180) (effects (font (size 1.27 1.27)) (justify left)))
  (pin "GPP_D1" bidirectional (at 204.47 147.32 180) (effects (font (size 1.27 1.27)) (justify left)))
  (pin "GPP_D2" bidirectional (at 204.47 151.13 180) (effects (font (size 1.27 1.27)) (justify left)))
  (pin "GPP_D3" bidirectional (at 204.47 154.94 180) (effects (font (size 1.27 1.27)) (justify left)))
  (pin "HSIO_0_RX+" input (at 322.58 158.75 0) (effects (font (size 1.27 1.27)) (justify right)))
  (pin "HSIO_0_RX-" input (at 322.58 154.94 0) (effects (font (size 1.27 1.27)) (justify right)))
  (pin "HSIO_0_TX+" output (at 322.58 151.13 0) (effects (font (size 1.27 1.27)) (justify right)))
  (pin "HSIO_0_TX-" output (at 322.58 147.32 0) (effects (font (size 1.27 1.27)) (justify right)))
  (pin "HSIO_1_RX+" input (at 322.58 128.27 0) (effects (font (size 1.27 1.27)) (justify right)))
  (pin "HSIO_1_RX-" input (at 322.58 124.46 0) (effects (font (size 1.27 1.27)) (justify right)))
  (pin "HSIO_1_TX+" output (at 322.58 120.65 0) (effects (font (size 1.27 1.27)) (justify right)))
  (pin "HSIO_1_TX-" output (at 322.58 116.84 0) (effects (font (size 1.27 1.27)) (justify right)))
  (pin "HSIO_2_RX+" input (at 322.58 350.52 0) (effects (font (size 1.27 1.27)) (justify right)))
  (pin "HSIO_2_RX-" input (at 322.58 354.33 0) (effects (font (size 1.27 1.27)) (justify right)))
  (pin "HSIO_2_TX+" output (at 322.58 342.9 0) (effects (font (size 1.27 1.27)) (justify right)))
  (pin "HSIO_2_TX-" output (at 322.58 346.71 0) (effects (font (size 1.27 1.27)) (justify right)))
  (pin "HSIO_3_RX+" input (at 322.58 314.96 0) (effects (font (size 1.27 1.27)) (justify right)))
  (pin "HSIO_3_RX-" input (at 322.58 318.77 0) (effects (font (size 1.27 1.27)) (justify right)))
  (pin "HSIO_3_TX+" output (at 322.58 322.58 0) (effects (font (size 1.27 1.27)) (justify right)))
  (pin "HSIO_3_TX-" output (at 322.58 326.39 0) (effects (font (size 1.27 1.27)) (justify right)))
  (pin "HSIO_6_RX+" input (at 322.58 76.2 0) (effects (font (size 1.27 1.27)) (justify right)))
  (pin "HSIO_6_RX-" input (at 322.58 80.01 0) (effects (font (size 1.27 1.27)) (justify right)))
  (pin "HSIO_6_TX+" output (at 322.58 83.82 0) (effects (font (size 1.27 1.27)) (justify right)))
  (pin "HSIO_6_TX-" output (at 322.58 87.63 0) (effects (font (size 1.27 1.27)) (justify right)))
  (pin "HSIO_8_RX+" input (at 204.47 259.08 180) (effects (font (size 1.27 1.27)) (justify left)))
  (pin "HSIO_8_RX-" input (at 204.47 262.89 180) (effects (font (size 1.27 1.27)) (justify left)))
  (pin "HSIO_8_TX+" output (at 204.47 297.18 180) (effects (font (size 1.27 1.27)) (justify left)))
  (pin "HSIO_8_TX-" output (at 204.47 300.99 180) (effects (font (size 1.27 1.27)) (justify left)))
  (pin "HSIO_9_RX+" input (at 204.47 266.7 180) (effects (font (size 1.27 1.27)) (justify left)))
  (pin "HSIO_9_RX-" input (at 204.47 270.51 180) (effects (font (size 1.27 1.27)) (justify left)))
  (pin "HSIO_9_TX+" output (at 204.47 304.8 180) (effects (font (size 1.27 1.27)) (justify left)))
  (pin "HSIO_9_TX-" output (at 204.47 308.61 180) (effects (font (size 1.27 1.27)) (justify left)))
  (pin "HSIO_10_RX+" input (at 204.47 274.32 180) (effects (font (size 1.27 1.27)) (justify left)))
  (pin "HSIO_10_RX-" input (at 204.47 278.13 180) (effects (font (size 1.27 1.27)) (justify left)))
  (pin "HSIO_10_TX+" output (at 204.47 312.42 180) (effects (font (size 1.27 1.27)) (justify left)))
  (pin "HSIO_10_TX-" output (at 204.47 316.23 180) (effects (font (size 1.27 1.27)) (justify left)))
  (pin "HSIO_11_RX+" input (at 204.47 281.94 180) (effects (font (size 1.27 1.27)) (justify left)))
  (pin "HSIO_11_RX-" input (at 204.47 285.75 180) (effects (font (size 1.27 1.27)) (justify left)))
  (pin "HSIO_11_TX+" output (at 204.47 320.04 180) (effects (font (size 1.27 1.27)) (justify left)))
  (pin "HSIO_11_TX-" output (at 204.47 323.85 180) (effects (font (size 1.27 1.27)) (justify left)))
  (pin "I2C2_SCL" output (at 204.47 167.64 180) (effects (font (size 1.27 1.27)) (justify left)))
  (pin "I2C2_SDA" bidirectional (at 204.47 163.83 180) (effects (font (size 1.27 1.27)) (justify left)))
  (pin "I2C3_SCL" output (at 204.47 175.26 180) (effects (font (size 1.27 1.27)) (justify left)))
  (pin "I2C3_SDA" bidirectional (at 204.47 171.45 180) (effects (font (size 1.27 1.27)) (justify left)))
  (pin "I2C4_SCL" output (at 204.47 182.88 180) (effects (font (size 1.27 1.27)) (justify left)))
  (pin "I2C4_SDA" bidirectional (at 204.47 179.07 180) (effects (font (size 1.27 1.27)) (justify left)))
  (pin "I2C5_SCL" output (at 204.47 190.5 180) (effects (font (size 1.27 1.27)) (justify left)))
  (pin "I2C5_SDA" bidirectional (at 204.47 186.69 180) (effects (font (size 1.27 1.27)) (justify left)))
  (pin "REFCLK0+" bidirectional (at 322.58 335.28 0) (effects (font (size 1.27 1.27)) (justify right)))
  (pin "REFCLK0-" bidirectional (at 322.58 339.09 0) (effects (font (size 1.27 1.27)) (justify right)))
  (pin "REFCLK2+" bidirectional (at 204.47 332.74 180) (effects (font (size 1.27 1.27)) (justify left)))
  (pin "REFCLK2-" bidirectional (at 204.47 336.55 180) (effects (font (size 1.27 1.27)) (justify left)))
  (pin "REFCLK3+" bidirectional (at 322.58 307.34 0) (effects (font (size 1.27 1.27)) (justify right)))
  (pin "REFCLK3-" bidirectional (at 322.58 311.15 0) (effects (font (size 1.27 1.27)) (justify right)))
  (pin "REFCLK4+" bidirectional (at 322.58 68.58 0) (effects (font (size 1.27 1.27)) (justify right)))
  (pin "REFCLK4-" bidirectional (at 322.58 72.39 0) (effects (font (size 1.27 1.27)) (justify right)))
  (pin "SLS_S3" output (at 204.47 64.77 180) (effects (font (size 1.27 1.27)) (justify left)))
  (pin "SOC_UART0_RX" input (at 204.47 200.66 180) (effects (font (size 1.27 1.27)) (justify left)))
  (pin "SOC_UART0_TX" output (at 204.47 204.47 180) (effects (font (size 1.27 1.27)) (justify left)))
  (pin "SOC_UART1_RX" input (at 204.47 208.28 180) (effects (font (size 1.27 1.27)) (justify left)))
  (pin "SOC_UART1_TX" output (at 204.47 212.09 180) (effects (font (size 1.27 1.27)) (justify left)))
  (pin "SOC_UART2_RX" input (at 204.47 215.9 180) (effects (font (size 1.27 1.27)) (justify left)))
  (pin "SOC_UART2_TX" output (at 204.47 219.71 180) (effects (font (size 1.27 1.27)) (justify left)))
  (pin "SUSCLK_WIFI" input (at 322.58 293.37 0) (effects (font (size 1.27 1.27)) (justify right)))
  (pin "USB2_P1+" bidirectional (at 322.58 135.89 0) (effects (font (size 1.27 1.27)) (justify right)))
  (pin "USB2_P2+" bidirectional (at 322.58 162.56 0) (effects (font (size 1.27 1.27)) (justify right)))
  (pin "USB2_P3+" bidirectional (at 322.58 143.51 0) (effects (font (size 1.27 1.27)) (justify right)))
  (pin "USB2_P5+" bidirectional (at 322.58 173.99 0) (effects (font (size 1.27 1.27)) (justify right)))
  (pin "USB2_P5-" bidirectional (at 322.58 170.18 0) (effects (font (size 1.27 1.27)) (justify right)))
  (pin "USB2_P7+" bidirectional (at 322.58 298.45 0) (effects (font (size 1.27 1.27)) (justify right)))
  (pin "~{PEWAKE}" output (at 204.47 251.46 180) (effects (font (size 1.27 1.27)) (justify left)))
  (pin "~{PL_RST}" output (at 204.47 247.65 180) (effects (font (size 1.27 1.27)) (justify left)))
  (pin "~{PWR_LED{slash}PSON}" output (at 204.47 71.12 180) (effects (font (size 1.27 1.27)) (justify left)))
  (pin "~{PWR_SW}" input (at 204.47 77.47 180) (effects (font (size 1.27 1.27)) (justify left)))
  (pin "~{RST_SW}" input (at 204.47 83.82 180) (effects (font (size 1.27 1.27)) (justify left)))
  (pin "USB2_P1-" bidirectional (at 322.58 132.08 0) (effects (font (size 1.27 1.27)) (justify right)))
  (pin "USB2_P2-" bidirectional (at 322.58 166.37 0) (effects (font (size 1.27 1.27)) (justify right)))
  (pin "USB2_P3-" bidirectional (at 322.58 139.7 0) (effects (font (size 1.27 1.27)) (justify right)))
  (pin "USB2_P7-" bidirectional (at 322.58 302.26 0) (effects (font (size 1.27 1.27)) (justify right))))
 (sheet
  (at 140.97 59.69)
  (size 34.29 27.94)
  (exclude_from_sim no)
  (in_bom yes)
  (on_board yes)
  (dnp no)
  (fields_autoplaced yes)
  (stroke (width 0.1524) (type solid))
  (fill (color 0 0 0 0.0000))
  (property "Sheetname" "Power Supply" (at 140.97 58.9784 0) (effects (font (size 1.27 1.27)) (justify left bottom)))
  (property "Sheetfile" "psu.kicad_sch" (at 140.97 88.2146 0) (effects (font (size 1.27 1.27)) (justify left top)))
  (pin "SLS_S3" input (at 175.26 64.77 0) (effects (font (size 1.27 1.27)) (justify right)))
  (pin "~{PWR_LED{slash}PSON}" input (at 175.26 71.12 0) (effects (font (size 1.27 1.27)) (justify right)))
  (pin "~{PWR_SW}" input (at 175.26 77.47 0) (effects (font (size 1.27 1.27)) (justify right)))
  (pin "~{RST_SW}" input (at 175.26 83.82 0) (effects (font (size 1.27 1.27)) (justify right))))
 (sheet
  (at 353.06 111.76)
  (size 43.18 68.58)
  (exclude_from_sim no)
  (in_bom yes)
  (on_board yes)
  (dnp no)
  (stroke (width 0.1524) (type solid))
  (fill (color 0 0 0 0.0000))
  (property "Sheetname" "USB 2.0 & 3.0" (at 353.06 110.49 0) (effects (font (size 1.27 1.27)) (justify left bottom)))
  (property "Sheetfile" "usb2_3.kicad_sch" (at 353.06 180.34 0) (effects (font (size 1.27 1.27)) (justify left top)))
  (pin "USB3_SSRX_N" input (at 353.06 154.94 180) (effects (font (size 1.27 1.27)) (justify left)))
  (pin "USB3_SSRX_P" input (at 353.06 158.75 180) (effects (font (size 1.27 1.27)) (justify left)))
  (pin "USB3_SSTX_N" output (at 353.06 147.32 180) (effects (font (size 1.27 1.27)) (justify left)))
  (pin "USB3_SSTX_P" output (at 353.06 151.13 180) (effects (font (size 1.27 1.27)) (justify left)))
  (pin "USB4_SSRX_N" input (at 353.06 124.46 180) (effects (font (size 1.27 1.27)) (justify left)))
  (pin "USB4_SSRX_P" input (at 353.06 128.27 180) (effects (font (size 1.27 1.27)) (justify left)))
  (pin "USB4_SSTX_N" output (at 353.06 116.84 180) (effects (font (size 1.27 1.27)) (justify left)))
  (pin "USB4_SSTX_P" output (at 353.06 120.65 180) (effects (font (size 1.27 1.27)) (justify left)))
  (pin "USB_2_P1+" bidirectional (at 353.06 135.89 180) (effects (font (size 1.27 1.27)) (justify left)))
  (pin "USB_2_P1-" bidirectional (at 353.06 132.08 180) (effects (font (size 1.27 1.27)) (justify left)))
  (pin "USB_2_P2+" bidirectional (at 353.06 162.56 180) (effects (font (size 1.27 1.27)) (justify left)))
  (pin "USB_2_P2-" bidirectional (at 353.06 166.37 180) (effects (font (size 1.27 1.27)) (justify left)))
  (pin "USB_2_P3+" bidirectional (at 353.06 143.51 180) (effects (font (size 1.27 1.27)) (justify left)))
  (pin "USB_2_P3-" bidirectional (at 353.06 139.7 180) (effects (font (size 1.27 1.27)) (justify left)))
  (pin "USB_2_P5+" bidirectional (at 353.06 173.99 180) (effects (font (size 1.27 1.27)) (justify left)))
  (pin "USB_2_P5-" bidirectional (at 353.06 170.18 180) (effects (font (size 1.27 1.27)) (justify left))))
 (sheet
  (at 140.97 138.43)
  (size 34.29 88.9)
  (exclude_from_sim no)
  (in_bom yes)
  (on_board yes)
  (dnp no)
  (stroke (width 0.1524) (type solid))
  (fill (color 0 0 0 0.0000))
  (property "Sheetname" "GPIO" (at 140.9192 137.8712 0) (effects (font (size 1.27 1.27)) (justify left bottom)))
  (property "Sheetfile" "gpio.kicad_sch" (at 140.97 227.584 0) (effects (font (size 1.27 1.27)) (justify left top)))
  (pin "GPP_D0" bidirectional (at 175.26 143.51 0) (effects (font (size 1.27 1.27)) (justify right)))
  (pin "GPP_D1" bidirectional (at 175.26 147.32 0) (effects (font (size 1.27 1.27)) (justify right)))
  (pin "GPP_D2" bidirectional (at 175.26 151.13 0) (effects (font (size 1.27 1.27)) (justify right)))
  (pin "GPP_D3" bidirectional (at 175.26 154.94 0) (effects (font (size 1.27 1.27)) (justify right)))
  (pin "I2C2_SCL" output (at 175.26 167.64 0) (effects (font (size 1.27 1.27)) (justify right)))
  (pin "I2C2_SDA" bidirectional (at 175.26 163.83 0) (effects (font (size 1.27 1.27)) (justify right)))
  (pin "I2C3_SCL" output (at 175.26 175.26 0) (effects (font (size 1.27 1.27)) (justify right)))
  (pin "I2C3_SDA" bidirectional (at 175.26 171.45 0) (effects (font (size 1.27 1.27)) (justify right)))
  (pin "I2C4_SCL" output (at 175.26 182.88 0) (effects (font (size 1.27 1.27)) (justify right)))
  (pin "I2C4_SDA" bidirectional (at 175.26 179.07 0) (effects (font (size 1.27 1.27)) (justify right)))
  (pin "I2C5_SCL" output (at 175.26 190.5 0) (effects (font (size 1.27 1.27)) (justify right)))
  (pin "I2C5_SDA" bidirectional (at 175.26 186.69 0) (effects (font (size 1.27 1.27)) (justify right)))
  (pin "SOC_UART0_RX" output (at 175.26 200.66 0) (effects (font (size 1.27 1.27)) (justify right)))
  (pin "SOC_UART1_RX" output (at 175.26 208.28 0) (effects (font (size 1.27 1.27)) (justify right)))
  (pin "SOC_UART2_RX" output (at 175.26 215.9 0) (effects (font (size 1.27 1.27)) (justify right)))
  (pin "SOC_UART0_TX" input (at 175.26 204.47 0) (effects (font (size 1.27 1.27)) (justify right)))
  (pin "SOC_UART1_TX" input (at 175.26 212.09 0) (effects (font (size 1.27 1.27)) (justify right)))
  (pin "SOC_UART2_TX" input (at 175.26 219.71 0) (effects (font (size 1.27 1.27)) (justify right))))
 (sheet
  (at 353.06 279.4)
  (size 43.18 86.36)
  (exclude_from_sim no)
  (in_bom yes)
  (on_board yes)
  (dnp no)
  (fields_autoplaced yes)
  (stroke (width 0.1524) (type solid))
  (fill (color 0 0 0 0.0000))
  (property "Sheetname" "M.2 M Key" (at 353.06 278.6884 0) (effects (font (size 1.27 1.27)) (justify left bottom)))
  (property "Sheetfile" "m2_em.kicad_sch" (at 353.06 366.3446 0) (effects (font (size 1.27 1.27)) (justify left top)))
  (pin "PCIE_RX_0+" output (at 353.06 314.96 180) (effects (font (size 1.27 1.27)) (justify left)))
  (pin "PCIE_RX_0-" output (at 353.06 318.77 180) (effects (font (size 1.27 1.27)) (justify left)))
  (pin "PCIE_RX_1+" output (at 353.06 350.52 180) (effects (font (size 1.27 1.27)) (justify left)))
  (pin "PCIE_RX_1-" output (at 353.06 354.33 180) (effects (font (size 1.27 1.27)) (justify left)))
  (pin "PCIE_TX_0+" input (at 353.06 322.58 180) (effects (font (size 1.27 1.27)) (justify left)))
  (pin "PCIE_TX_0-" input (at 353.06 326.39 180) (effects (font (size 1.27 1.27)) (justify left)))
  (pin "PCIE_TX_1+" input (at 353.06 342.9 180) (effects (font (size 1.27 1.27)) (justify left)))
  (pin "PCIE_TX_1-" input (at 353.06 346.71 180) (effects (font (size 1.27 1.27)) (justify left)))
  (pin "REFCLKE+" input (at 353.06 307.34 180) (effects (font (size 1.27 1.27)) (justify left)))
  (pin "REFCLKE-" input (at 353.06 311.15 180) (effects (font (size 1.27 1.27)) (justify left)))
  (pin "REFCLKM+" input (at 353.06 335.28 180) (effects (font (size 1.27 1.27)) (justify left)))
  (pin "REFCLKM-" input (at 353.06 339.09 180) (effects (font (size 1.27 1.27)) (justify left)))
  (pin "SUSCLK" output (at 353.06 293.37 180) (effects (font (size 1.27 1.27)) (justify left)))
  (pin "USB_2_P7+" bidirectional (at 353.06 298.45 180) (effects (font (size 1.27 1.27)) (justify left)))
  (pin "USB_2_P7-" bidirectional (at 353.06 302.26 180) (effects (font (size 1.27 1.27)) (justify left)))
  (pin "~{PLT_RST}" input (at 353.06 284.48 180) (effects (font (size 1.27 1.27)) (justify left)))
  (pin "~{WAKE}" input (at 353.06 288.29 180) (effects (font (size 1.27 1.27)) (justify left))))
 (sheet
  (at 140.97 96.52)
  (size 34.29 27.94)
  (exclude_from_sim no)
  (in_bom yes)
  (on_board yes)
  (dnp no)
  (fields_autoplaced yes)
  (stroke (width 0.1524) (type solid))
  (fill (color 0 0 0 0.0000))
  (property "Sheetname" "Fan" (at 140.97 95.8084 0) (effects (font (size 1.27 1.27)) (justify left bottom)))
  (property "Sheetfile" "fan.kicad_sch" (at 140.97 125.0446 0) (effects (font (size 1.27 1.27)) (justify left top)))
  (pin "FAN_1_PWM" input (at 175.26 105.41 0) (effects (font (size 1.27 1.27)) (justify right)))
  (pin "FAN_1_TAC" output (at 175.26 111.76 0) (effects (font (size 1.27 1.27)) (justify right)))
  (pin "TEMP" output (at 140.97 114.3 180) (effects (font (size 1.27 1.27)) (justify left)))
  (pin "FAN_2_PWM" input (at 140.97 104.14 180) (effects (font (size 1.27 1.27)) (justify left)))
  (pin "FAN_2_TAC" output (at 140.97 109.22 180) (effects (font (size 1.27 1.27)) (justify left))))
 (sheet
  (at 353.06 59.69)
  (size 43.18 38.1)
  (exclude_from_sim no)
  (in_bom yes)
  (on_board yes)
  (dnp no)
  (stroke (width 0.1524) (type solid))
  (fill (color 0 0 0 0.0000))
  (property "Sheetname" "Gigabit Ethernet" (at 353.5426 58.42 0) (effects (font (size 1.27 1.27)) (justify left bottom)))
  (property "Sheetfile" "ethernet.kicad_sch" (at 353.5426 97.79 0) (effects (font (size 1.27 1.27)) (justify left top)))
  (pin "GbE_PCIe_CLK+" input (at 353.06 68.58 180) (effects (font (size 1.27 1.27)) (justify left)))
  (pin "GbE_PCIe_CLK-" input (at 353.06 72.39 180) (effects (font (size 1.27 1.27)) (justify left)))
  (pin "GbE_PCIe_RX+" output (at 353.06 76.2 180) (effects (font (size 1.27 1.27)) (justify left)))
  (pin "GbE_PCIe_RX-" output (at 353.06 80.01 180) (effects (font (size 1.27 1.27)) (justify left)))
  (pin "GbE_PCIe_TX+" input (at 353.06 83.82 180) (effects (font (size 1.27 1.27)) (justify left)))
  (pin "GbE_PCIe_TX-" input (at 353.06 87.63 180) (effects (font (size 1.27 1.27)) (justify left)))
  (pin "~{PLT_RST}" input (at 353.06 91.44 180) (effects (font (size 1.27 1.27)) (justify left))))
 (sheet
  (at 139.7 241.3)
  (size 35.56 124.46)
  (exclude_from_sim no)
  (in_bom yes)
  (on_board no)
  (dnp yes)
  (fields_autoplaced yes)
  (stroke (width 0.1524) (type solid))
  (fill (color 0 0 0 0.0000))
  (property "Sheetname" "PCie x4" (at 139.7 240.5884 0) (effects (font (size 1.27 1.27)) (justify left bottom)))
  (property "Sheetfile" "pciex4.kicad_sch" (at 139.7 366.3446 0) (effects (font (size 1.27 1.27)) (justify left top)))
  (pin "PCIE_RX_0+" input (at 175.26 259.08 0) (effects (font (size 1.27 1.27)) (justify right)))
  (pin "PCIE_RX_0-" input (at 175.26 262.89 0) (effects (font (size 1.27 1.27)) (justify right)))
  (pin "PCIE_RX_1+" input (at 175.26 266.7 0) (effects (font (size 1.27 1.27)) (justify right)))
  (pin "PCIE_RX_1-" input (at 175.26 270.51 0) (effects (font (size 1.27 1.27)) (justify right)))
  (pin "PCIE_RX_2+" input (at 175.26 274.32 0) (effects (font (size 1.27 1.27)) (justify right)))
  (pin "PCIE_RX_2-" input (at 175.26 278.13 0) (effects (font (size 1.27 1.27)) (justify right)))
  (pin "PCIE_RX_3+" input (at 175.26 281.94 0) (effects (font (size 1.27 1.27)) (justify right)))
  (pin "PCIE_RX_3-" input (at 175.26 285.75 0) (effects (font (size 1.27 1.27)) (justify right)))
  (pin "PCIE_TX_0+" input (at 175.26 297.18 0) (effects (font (size 1.27 1.27)) (justify right)))
  (pin "PCIE_TX_0-" input (at 175.26 300.99 0) (effects (font (size 1.27 1.27)) (justify right)))
  (pin "PCIE_TX_1+" input (at 175.26 304.8 0) (effects (font (size 1.27 1.27)) (justify right)))
  (pin "PCIE_TX_1-" input (at 175.26 308.61 0) (effects (font (size 1.27 1.27)) (justify right)))
  (pin "PCIE_TX_2+" input (at 175.26 312.42 0) (effects (font (size 1.27 1.27)) (justify right)))
  (pin "PCIE_TX_2-" input (at 175.26 316.23 0) (effects (font (size 1.27 1.27)) (justify right)))
  (pin "PCIE_TX_3+" input (at 175.26 320.04 0) (effects (font (size 1.27 1.27)) (justify right)))
  (pin "PCIE_TX_3-" input (at 175.26 323.85 0) (effects (font (size 1.27 1.27)) (justify right)))
  (pin "REFCLK+" input (at 175.26 332.74 0) (effects (font (size 1.27 1.27)) (justify right)))
  (pin "REFCLK-" input (at 175.26 336.55 0) (effects (font (size 1.27 1.27)) (justify right)))
  (pin "~{PE_RST}" input (at 175.26 247.65 0) (effects (font (size 1.27 1.27)) (justify right)))
  (pin "~{WAKE}" input (at 175.26 251.46 0) (effects (font (size 1.27 1.27)) (justify right))))
 (sheet_instances
  (path ""
   (page "1")))
 (embedded_fonts no))
